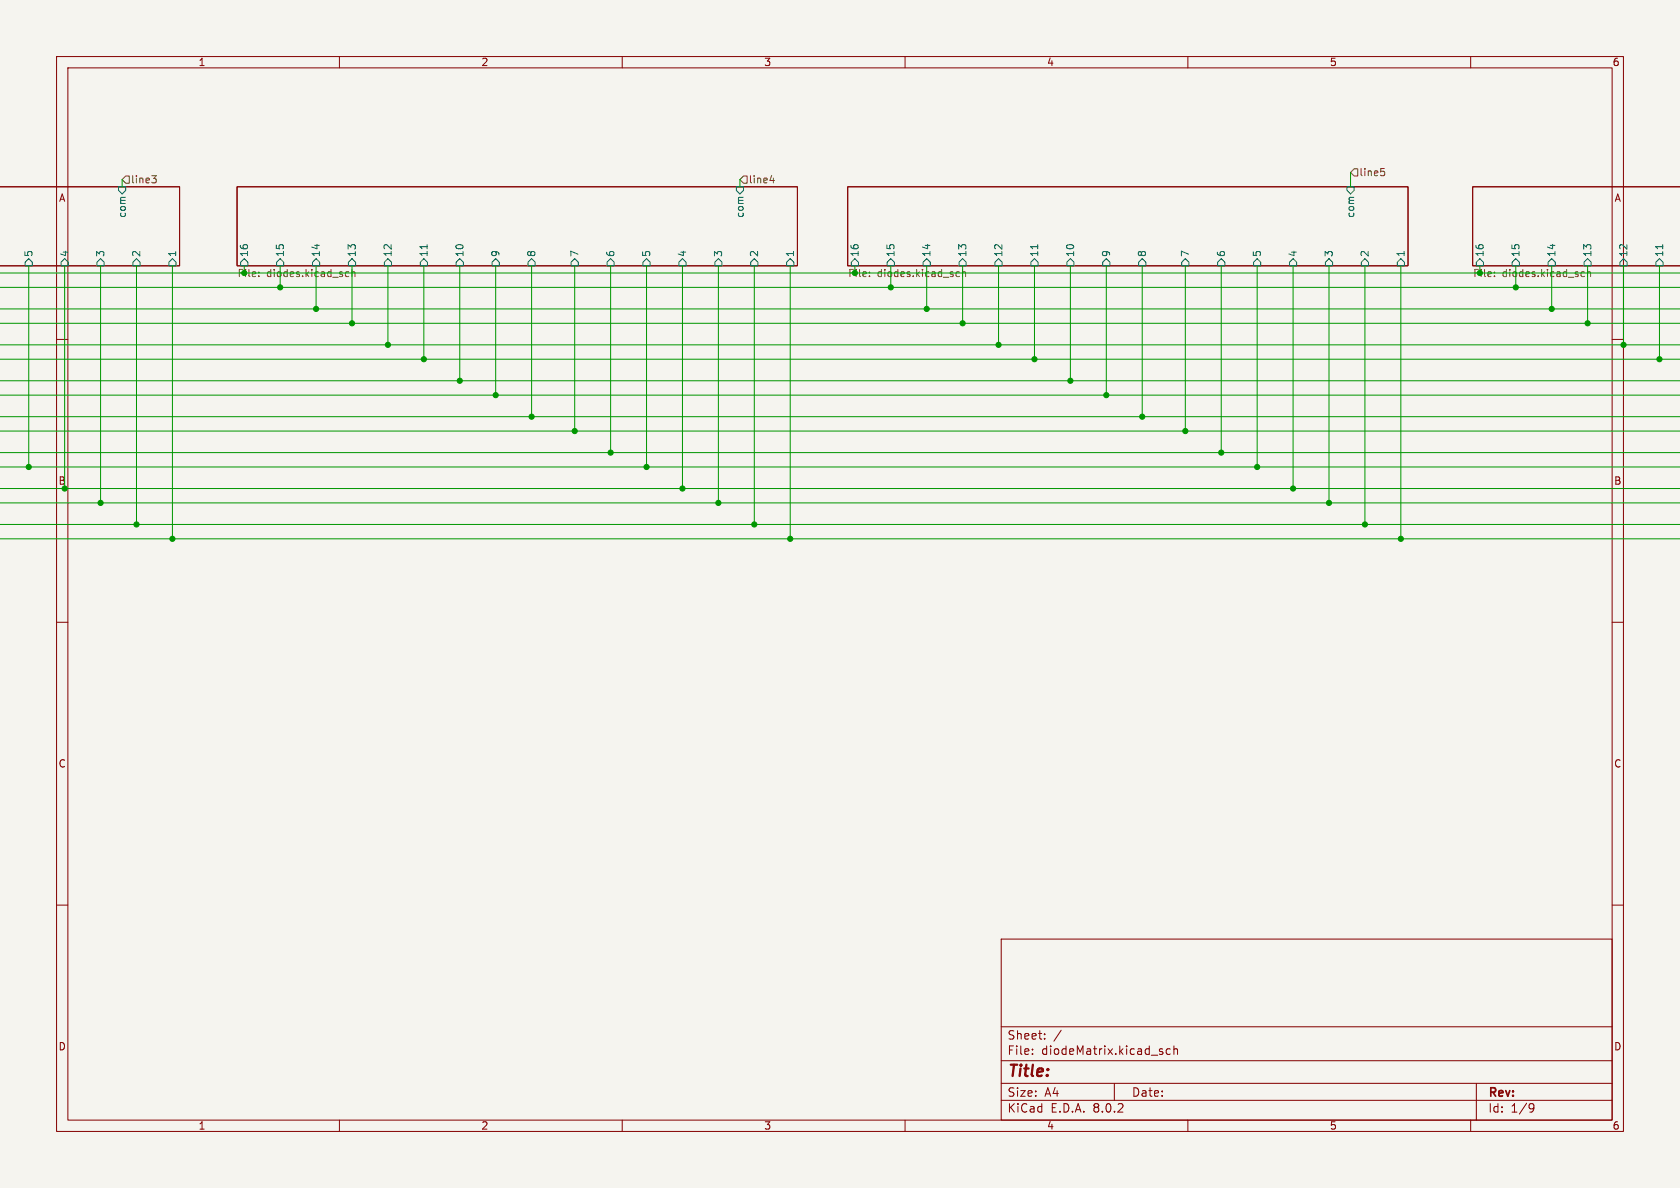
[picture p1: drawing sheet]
<svg xmlns="http://www.w3.org/2000/svg" width="297mm" height="210mm" viewBox="0 0 297 210" stroke-linecap="round" stroke-linejoin="round" font-family="sans-serif">
<path d="M0 0h297v210h-297z" fill="#f5f4ef" stroke="#f5f4ef" stroke-width=".18"/>
<g fill="none" stroke="#840000" stroke-width=".18">
<path d="M10 10h277v190h-277zM12 12h273v186h-273zM60 10v2M110 10v2M160 10v2M210 10v2M260 10v2M0 33h31.7v14h-31.8M41.9 33h99.1v14h-99.1zM149.9 33h99v14h-99zM297.1 33h-36.8v14h36.8M10 60h2"/>
<path d="M285 60h2M10 110h2M285 110h2M10 160h2M285 160h2M177 166h108v32h-108zM60 198v2M110 198v2M160 198v2M177 194.5h108M177 191.5h108M177 187.5h108"/>
<path d="M177 181.5h108M182.5 186.3v.1M182.5 185.5v.1M184.7 183.6v.1M184.7 182.8v.1M187.6 182.1l-1.3 2M197 191.5v3M205.2 185.9l.3 .1 .1 .2-.2 .2h-.3M205.2 185.4l.3 .1M206.9 185.5l-.4-.1-.3 .3v.4l.1 .2h.6M207.5 185.5l.2-.1 .4 .1 .1 .9M207.5 184.9v1.5"/>
<path d="M210 198v2M260 198v2M261 191.5v6.5M270.6 195.1l.5 .1a.99 .99 0 0 1-.4 1.4h-.2M271.2 195.7l-.3 .3h-.3"/>
</g>
<g fill="none" stroke="#006464" stroke-width=".18">
<path d="M21 33h1.2v.7l-.6 .6-.6-.6zM130.2 33h1.2v.7l-.6 .6-.6-.6zM238.1 33h1.3v.7l-.6 .6-.7-.6zM5.1 45.7l.6 .7v.6h-1.3v-.6zM11.4 45.7l.7 .7v.6h-1.3v-.6zM17.8 45.7l.6 .7v.6h-1.3v-.6zM24.1 45.7l.7 .7v.6h-1.3v-.6zM30.5 45.7l.6 .7v.6h-1.3v-.6zM43.2 45.7l.6 .7v.6h-1.3v-.6zM49.5 45.7l.7 .7v.6h-1.3v-.6zM55.9 45.7l.6 .7v.6h-1.3v-.6zM62.2 45.7l.7 .7v.6h-1.3v-.6z"/>
<path d="M68.6 45.7l.6 .7v.6h-1.3v-.6zM74.9 45.7l.7 .7v.6h-1.3v-.6zM75.5 43.3v.7M81.3 45.7l.6 .7v.6h-1.3v-.6zM87.6 45.7l.7 .7v.6h-1.3v-.6zM94 45.7l.6 .7v.6h-1.3v-.6zM101.6 45.7l.6 .7v.6h-1.2v-.6zM107.9 45.7l.7 .7v.6h-1.3v-.6zM114.3 45.7l.6 .7v.6h-1.2v-.6zM120.6 45.7l.7 .7v.6h-1.3v-.6zM127 45.7l.6 .7v.6h-1.2v-.6zM133.3 45.7l.7 .7v.6h-1.3v-.6z"/>
<path d="M139.7 45.7l.6 .7v.6h-1.2v-.6zM151.1 45.7l.7 .7v.6h-1.3v-.6zM157.5 45.7l.6 .7v.6h-1.3v-.6zM163.8 45.7l.7 .7v.6h-1.3v-.6zM170.2 45.7l.6 .7v.6h-1.3v-.6zM176.5 45.7l.7 .7v.6h-1.3v-.6zM182.9 45.7l.6 .7v.6h-1.3v-.6zM183.5 43.3v.7M189.2 45.7l.7 .7v.6h-1.3v-.6zM195.6 45.7l.6 .7v.6h-1.3v-.6zM201.9 45.7l.7 .7v.6h-1.3v-.6zM209.5 45.7l.7 .7v.6h-1.3v-.6z"/>
<path d="M215.9 45.7l.6 .7v.6h-1.2v-.6zM222.2 45.7l.7 .7v.6h-1.3v-.6zM228.6 45.7l.6 .7v.6h-1.2v-.6zM234.9 45.7l.7 .7v.6h-1.3v-.6zM241.3 45.7l.6 .7v.6h-1.2v-.6zM247.6 45.7l.7 .7v.6h-1.3v-.6zM261.6 45.7l.7 .7v.6h-1.3v-.6zM268 45.7l.6 .7v.6h-1.3v-.6zM274.3 45.7l.7 .7v.6h-1.3v-.6zM280.7 45.7l.6 .7v.6h-1.3v-.6zM287 45.7l.7 .7v.6h-1.3v-.6zM292.7 46.4l.7-.7 .6 .7v.6h-1.3z"/>
<path d="M293.9 43.3v.7"/>
</g>
<g fill="none" stroke="#725600" stroke-width=".18">
<path d="M22.2 31.1h.7v1.3h-.7l-.6-.6zM26.8 31.1h.8l-.4 .4 .4 .2v.4l-.2 .2h-.4M131.4 31.1h.7v1.3h-.7l-.6-.6zM136.1 31.9h.8M136.7 31.5v.8M238.8 30.5l.6-.7h.6v1.3h-.6zM244.1 29.8h.6M244.3 30.3h.3l.2 .2-.1 .5-.4 .1M45.8 48.8v.1M45.8 48.1v.1M61.2 48.8h.5M61.2 48.1h.5"/>
<path d="M62.2 48.2l.2-.1h.3l.1 .8M62.2 47.6v1.3M153.7 48.8v.1M153.7 48.1v.1M169.1 48.8h.5M169.1 48.1h.5M170.2 48.2l.1-.1h.3l.1 .8M170.2 47.6v1.3M264.2 48.8v.1M264.2 48.1v.1M279.6 48.8h.5M279.6 48.1h.5"/>
<path d="M280.6 48.2l.2-.1h.3l.1 .8M280.6 47.6v1.3"/>
</g>
<g fill="none" stroke="#009600" stroke-width=".18">
<path d="M21.6 31.8v1.2M130.8 31.8v1.2M238.8 30.5v2.5M0 54.6h297.1M0 57.2h297.1M0 48.3h297.1M0 50.8h297.1M5.1 47v35.6M11.4 47v39.4M17.8 47v41.9M24.1 47v45.7M30.5 47v48.3"/>
<path d="M43.2 47v1.3M49.5 47v3.8M55.9 47v7.6M62.2 47v10.2M68.6 47v14M74.9 47v16.5M81.3 47v20.3M87.6 47v22.9M94 47v26.7M101.6 47v29.2M107.9 47v33M114.3 47v35.6"/>
<path d="M120.6 47v39.4M127 47v41.9M133.3 47v45.7M139.7 47v48.3M151.1 47v1.3M157.5 47v3.8M163.8 47v7.6M170.2 47v10.2M176.5 47v14M182.9 47v16.5M189.2 47v20.3M195.6 47v22.9"/>
<path d="M201.9 47v26.7M209.5 47v29.2M215.9 47v33M222.2 47v35.6M228.6 47v39.4M234.9 47v41.9M241.3 47v45.7M247.6 47v48.3M261.6 47v1.3M268 47v3.8M274.3 47v7.6M280.7 47v10.2"/>
<path d="M287 47v14M293.4 47v16.5M-.1 69.9h297.2M-.1 67.3h297.2M0 76.2h297.1M0 73.7h297.1M0 61h297.1M0 63.5h297.1M-.1 80h297.2M0 95.3h297.1M0 92.7h297.1M0 86.4h297.1"/>
<path d="M0 82.6h297.1M0 88.9h297.1"/>
</g>
<g fill="#009600" stroke="#009600" stroke-width=".18">
<circle cx="55.9" cy="54.6" r=".46"/>
<circle cx="62.2" cy="57.2" r=".46"/>
<circle cx="68.6" cy="61" r=".46"/>
<circle cx="49.5" cy="50.8" r=".46"/>
<circle cx="81.3" cy="67.3" r=".46"/>
<circle cx="74.9" cy="63.5" r=".46"/>
<circle cx="94" cy="73.7" r=".46"/>
<circle cx="87.6" cy="69.9" r=".46"/>
<circle cx="101.6" cy="76.2" r=".46"/>
<circle cx="107.9" cy="80" r=".46"/>
<circle cx="114.3" cy="82.6" r=".46"/>
<circle cx="30.5" cy="95.3" r=".46"/>
<circle cx="24.1" cy="92.7" r=".46"/>
<circle cx="11.4" cy="86.4" r=".46"/>
<circle cx="17.8" cy="88.9" r=".46"/>
<circle cx="5.1" cy="82.6" r=".46"/>
<circle cx="247.6" cy="95.3" r=".46"/>
<circle cx="241.3" cy="92.7" r=".46"/>
<circle cx="234.9" cy="88.9" r=".46"/>
<circle cx="280.7" cy="57.2" r=".46"/>
<circle cx="274.3" cy="54.6" r=".46"/>
<circle cx="195.6" cy="69.9" r=".46"/>
<circle cx="189.2" cy="67.3" r=".46"/>
<circle cx="170.2" cy="57.2" r=".46"/>
<circle cx="157.5" cy="50.8" r=".46"/>
<circle cx="163.8" cy="54.6" r=".46"/>
<circle cx="209.5" cy="76.2" r=".46"/>
<circle cx="201.9" cy="73.7" r=".46"/>
<circle cx="215.9" cy="80" r=".46"/>
<circle cx="133.3" cy="92.7" r=".46"/>
<circle cx="139.7" cy="95.3" r=".46"/>
<circle cx="127" cy="88.9" r=".46"/>
<circle cx="120.6" cy="86.4" r=".46"/>
<circle cx="222.2" cy="82.6" r=".46"/>
<circle cx="228.6" cy="86.4" r=".46"/>
<circle cx="182.9" cy="63.5" r=".46"/>
<circle cx="176.5" cy="61" r=".46"/>
<circle cx="268" cy="50.8" r=".46"/>
<circle cx="287" cy="61" r=".46"/>
<circle cx="293.4" cy="63.5" r=".46"/>
</g>
<text font-size="2.8" fill="#840000" x="178" y="190.9">Title:</text>
<g font-size="2.1" fill="#840000">
<text x="178" y="184">Sheet:</text>
<text x="178" y="186.7">File:</text>
<text x="184.1" y="186.7">diodeMatrix.kicad_sch</text>
<text x="178" y="196.9">KiCad</text>
<text x="178" y="194.1">Size:</text>
<text x="184.7" y="194.1">A4</text>
<text x="185.7" y="196.9">E.D.A.</text>
<text x="193.3" y="196.9">8.0.2</text>
<text x="200" y="194.1">Date:</text>
<text x="263" y="194.3">Rev:</text>
<text x="263" y="196.9">Id:</text>
<text x="267.1" y="196.9">1/9</text>
</g>
<g font-size="1.8" fill="#840000">
<text x="35" y="11.9">1</text>
<text x="85" y="11.9">2</text>
<text x="135" y="11.9">3</text>
<text x="185" y="11.9">4</text>
<text x="235" y="11.9">5</text>
<text x="285" y="11.9">6</text>
<text x="10.3" y="35.9">A</text>
<text x="285.3" y="35.9">A</text>
<text x="10.3" y="85.9">B</text>
<text x="285.3" y="85.9">B</text>
<text x="10.3" y="135.9">C</text>
<text x="285.3" y="135.9">C</text>
<text x="10.3" y="185.9">D</text>
<text x="285.3" y="185.9">D</text>
<text x="35" y="199.9">1</text>
<text x="85" y="199.9">2</text>
<text x="135" y="199.9">3</text>
<text x="185" y="199.9">4</text>
<text x="235" y="199.9">5</text>
<text x="285" y="199.9">6</text>
</g>
<g font-size="1.8" fill="#725600">
<text x="23.1" y="32.6">line3</text>
<text x="132.3" y="32.6">line4</text>
<text x="240.2" y="31.3">line5</text>
<text x="47.1" y="49.3">diodes.kicad_sch</text>
<text x="155.1" y="49.3">diodes.kicad_sch</text>
<text x="265.6" y="49.3">diodes.kicad_sch</text>
</g>
<g font-size="1.8" fill="#006464">
<text x="22.5" y="38.6" transform="rotate(-90 22.5 38.6)">com</text>
<text x="131.7" y="38.6" transform="rotate(-90 131.7 38.6)">com</text>
<text x="239.6" y="38.6" transform="rotate(-90 239.6 38.6)">com</text>
<text x="5.9" y="45.5" transform="rotate(-90 5.9 45.5)">5</text>
<text x="12.3" y="45.5" transform="rotate(-90 12.3 45.5)">4</text>
<text x="18.6" y="45.5" transform="rotate(-90 18.6 45.5)">3</text>
<text x="25" y="45.5" transform="rotate(-90 25 45.5)">2</text>
<text x="31.3" y="45.5" transform="rotate(-90 31.3 45.5)">1</text>
<text x="44" y="45.5" transform="rotate(-90 44 45.5)">16</text>
<text x="50.4" y="45.5" transform="rotate(-90 50.4 45.5)">15</text>
<text x="56.7" y="45.5" transform="rotate(-90 56.7 45.5)">14</text>
<text x="63.1" y="45.5" transform="rotate(-90 63.1 45.5)">13</text>
<text x="69.4" y="45.5" transform="rotate(-90 69.4 45.5)">12</text>
<text x="75.8" y="45.5" transform="rotate(-90 75.8 45.5)">11</text>
<text x="82.1" y="45.5" transform="rotate(-90 82.1 45.5)">10</text>
<text x="88.5" y="45.5" transform="rotate(-90 88.5 45.5)">9</text>
<text x="94.8" y="45.5" transform="rotate(-90 94.8 45.5)">8</text>
<text x="102.5" y="45.5" transform="rotate(-90 102.5 45.5)">7</text>
<text x="108.8" y="45.5" transform="rotate(-90 108.8 45.5)">6</text>
<text x="115.2" y="45.5" transform="rotate(-90 115.2 45.5)">5</text>
<text x="121.5" y="45.5" transform="rotate(-90 121.5 45.5)">4</text>
<text x="127.9" y="45.5" transform="rotate(-90 127.9 45.5)">3</text>
<text x="134.2" y="45.5" transform="rotate(-90 134.2 45.5)">2</text>
<text x="140.6" y="45.5" transform="rotate(-90 140.6 45.5)">1</text>
<text x="152" y="45.5" transform="rotate(-90 152 45.5)">16</text>
<text x="158.3" y="45.5" transform="rotate(-90 158.3 45.5)">15</text>
<text x="164.7" y="45.5" transform="rotate(-90 164.7 45.5)">14</text>
<text x="171" y="45.5" transform="rotate(-90 171 45.5)">13</text>
<text x="177.4" y="45.5" transform="rotate(-90 177.4 45.5)">12</text>
<text x="183.7" y="45.5" transform="rotate(-90 183.7 45.5)">11</text>
<text x="190.1" y="45.5" transform="rotate(-90 190.1 45.5)">10</text>
<text x="196.4" y="45.5" transform="rotate(-90 196.4 45.5)">9</text>
<text x="202.8" y="45.5" transform="rotate(-90 202.8 45.5)">8</text>
<text x="210.4" y="45.5" transform="rotate(-90 210.4 45.5)">7</text>
<text x="216.8" y="45.5" transform="rotate(-90 216.8 45.5)">6</text>
<text x="223.1" y="45.5" transform="rotate(-90 223.1 45.5)">5</text>
<text x="229.5" y="45.5" transform="rotate(-90 229.5 45.5)">4</text>
<text x="235.8" y="45.5" transform="rotate(-90 235.8 45.5)">3</text>
<text x="242.2" y="45.5" transform="rotate(-90 242.2 45.5)">2</text>
<text x="248.5" y="45.5" transform="rotate(-90 248.5 45.5)">1</text>
<text x="262.5" y="45.5" transform="rotate(-90 262.5 45.5)">16</text>
<text x="268.8" y="45.5" transform="rotate(-90 268.8 45.5)">15</text>
<text x="275.2" y="45.5" transform="rotate(-90 275.2 45.5)">14</text>
<text x="281.5" y="45.5" transform="rotate(-90 281.5 45.5)">13</text>
<text x="287.9" y="45.5" transform="rotate(-90 287.9 45.5)">12</text>
<text x="294.2" y="45.5" transform="rotate(-90 294.2 45.5)">11</text>
</g>
<g font-size="1.8" fill="#009600">
<text x="41.9" y="49.3">File:</text>
<text x="149.9" y="49.3">File:</text>
<text x="260.3" y="49.3">File:</text>
</g>
</svg>
